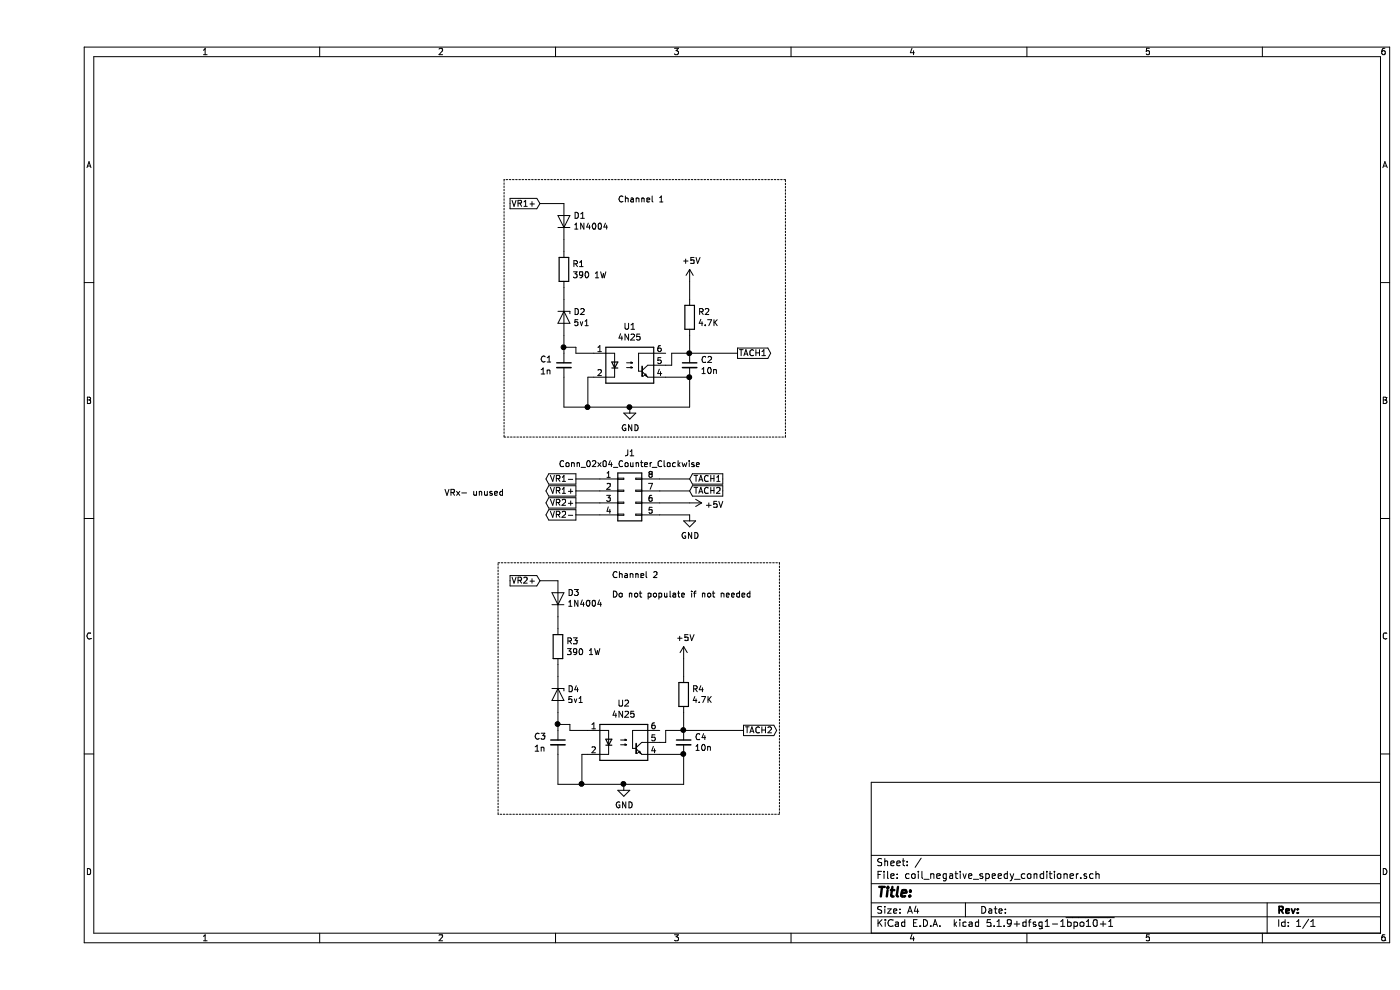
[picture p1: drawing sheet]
EESchema Schematic File Version 4
EELAYER 30 0
EELAYER END
$Descr A4 11693 8268
encoding utf-8
Sheet 1 1
Title ""
Date ""
Rev ""
Comp ""
Comment1 ""
Comment2 ""
Comment3 ""
Comment4 ""
$EndDescr
$Comp
L Isolator:4N25 U1
U 1 1
P 4950 3050
F 0 "U1" H 4950 3375 50  0000 C CNN
F 1 "4N25" H 4950 3284 50  0000 C CNN
F 2 "Package_DIP:DIP-6_W7.62mm" H 4750 2850 50  0001 L CIN
F 3 "https://www.vishay.com/docs/83725/4n25.pdf" H 4950 3050 50  0001 L CNN
	1    4950 3050
	1    0    0    -1  
$EndComp
$Comp
L Device:C_Small C1
U 1 1
P 4400 3050
F 0 "C1" H 4200 3100 50  0000 L CNN
F 1 "1n" H 4200 3000 50  0000 L CNN
F 2 "Capacitor_THT:C_Disc_D4.7mm_W2.5mm_P5.00mm" H 4400 3050 50  0001 C CNN
F 3 "~" H 4400 3050 50  0001 C CNN
	1    4400 3050
	1    0    0    -1  
$EndComp
$Comp
L Device:C_Small C2
U 1 1
P 5450 3050
F 0 "C2" H 5542 3096 50  0000 L CNN
F 1 "10n" H 5542 3005 50  0000 L CNN
F 2 "Capacitor_THT:C_Disc_D5.0mm_W2.5mm_P2.50mm" H 5450 3050 50  0001 C CNN
F 3 "~" H 5450 3050 50  0001 C CNN
	1    5450 3050
	1    0    0    -1  
$EndComp
$Comp
L Device:R R1
U 1 1
P 4400 2250
F 0 "R1" H 4470 2296 50  0000 L CNN
F 1 "390 1W" H 4470 2205 50  0000 L CNN
F 2 "Resistor_THT:R_Axial_DIN0414_L11.9mm_D4.5mm_P15.24mm_Horizontal" V 4330 2250 50  0001 C CNN
F 3 "~" H 4400 2250 50  0001 C CNN
	1    4400 2250
	1    0    0    -1  
$EndComp
$Comp
L Device:R R2
U 1 1
P 5450 2650
F 0 "R2" H 5520 2696 50  0000 L CNN
F 1 "4.7K " H 5520 2605 50  0000 L CNN
F 2 "Resistor_THT:R_Axial_DIN0207_L6.3mm_D2.5mm_P2.54mm_Vertical" V 5380 2650 50  0001 C CNN
F 3 "~" H 5450 2650 50  0001 C CNN
	1    5450 2650
	1    0    0    -1  
$EndComp
$Comp
L Device:D_Zener D2
U 1 1
P 4400 2650
F 0 "D2" V 4354 2729 50  0000 L CNN
F 1 "5v1" V 4445 2729 50  0000 L CNN
F 2 "Diode_THT:D_DO-35_SOD27_P2.54mm_Vertical_AnodeUp" H 4400 2650 50  0001 C CNN
F 3 "~" H 4400 2650 50  0001 C CNN
	1    4400 2650
	0    1    1    0   
$EndComp
$Comp
L Device:D D1
U 1 1
P 4400 1850
F 0 "D1" V 4446 1771 50  0000 R CNN
F 1 "1N4004" V 4355 1771 50  0000 R CNN
F 2 "Diode_THT:D_DO-35_SOD27_P2.54mm_Vertical_AnodeUp" H 4400 1850 50  0001 C CNN
F 3 "~" H 4400 1850 50  0001 C CNN
	1    4400 1850
	0    -1   -1   0   
$EndComp
$Comp
L Connector_Generic:Conn_02x04_Counter_Clockwise J1
U 1 1
P 4900 4100
F 0 "J1" H 4950 4417 50  0000 C CNN
F 1 "Conn_02x04_Counter_Clockwise" H 4950 4326 50  0000 C CNN
F 2 "Package_DIP:DIP-8_W7.62mm_LongPads" H 4900 4100 50  0001 C CNN
F 3 "~" H 4900 4100 50  0001 C CNN
	1    4900 4100
	1    0    0    -1  
$EndComp
$Comp
L power:GND #PWR0101
U 1 1
P 4950 3400
F 0 "#PWR0101" H 4950 3150 50  0001 C CNN
F 1 "GND" H 4955 3227 50  0000 C CNN
F 2 "" H 4950 3400 50  0001 C CNN
F 3 "" H 4950 3400 50  0001 C CNN
	1    4950 3400
	1    0    0    -1  
$EndComp
$Comp
L power:+5V #PWR0102
U 1 1
P 5450 2350
F 0 "#PWR0102" H 5450 2200 50  0001 C CNN
F 1 "+5V" H 5465 2523 50  0000 C CNN
F 2 "" H 5450 2350 50  0001 C CNN
F 3 "" H 5450 2350 50  0001 C CNN
	1    5450 2350
	1    0    0    -1  
$EndComp
Wire Wire Line
	4400 2100 4400 2000
Wire Wire Line
	4400 2400 4400 2500
Wire Wire Line
	4400 2800 4400 2900
Wire Wire Line
	4400 3150 4400 3400
Wire Wire Line
	4400 3400 4600 3400
Wire Wire Line
	4650 3150 4600 3150
Wire Wire Line
	4600 3150 4600 3400
Connection ~ 4600 3400
Wire Wire Line
	4600 3400 4950 3400
Wire Wire Line
	4650 2950 4500 2950
Wire Wire Line
	4500 2950 4500 2900
Wire Wire Line
	4500 2900 4400 2900
Connection ~ 4400 2900
Wire Wire Line
	4400 2900 4400 2950
Wire Wire Line
	5450 2350 5450 2500
Wire Wire Line
	5450 2800 5450 2950
Wire Wire Line
	5250 3050 5300 3050
Wire Wire Line
	5300 3050 5300 2950
Wire Wire Line
	5300 2950 5450 2950
Connection ~ 5450 2950
Wire Wire Line
	5250 3150 5450 3150
Wire Wire Line
	5450 3150 5450 3400
Wire Wire Line
	5450 3400 4950 3400
Connection ~ 5450 3150
Connection ~ 4950 3400
$Comp
L Isolator:4N25 U2
U 1 1
P 4900 6200
F 0 "U2" H 4900 6525 50  0000 C CNN
F 1 "4N25" H 4900 6434 50  0000 C CNN
F 2 "Package_DIP:DIP-6_W7.62mm" H 4700 6000 50  0001 L CIN
F 3 "https://www.vishay.com/docs/83725/4n25.pdf" H 4900 6200 50  0001 L CNN
	1    4900 6200
	1    0    0    -1  
$EndComp
$Comp
L Device:C_Small C3
U 1 1
P 4350 6200
F 0 "C3" H 4150 6250 50  0000 L CNN
F 1 "1n" H 4150 6150 50  0000 L CNN
F 2 "Capacitor_THT:C_Disc_D4.7mm_W2.5mm_P5.00mm" H 4350 6200 50  0001 C CNN
F 3 "~" H 4350 6200 50  0001 C CNN
	1    4350 6200
	1    0    0    -1  
$EndComp
$Comp
L Device:C_Small C4
U 1 1
P 5400 6200
F 0 "C4" H 5492 6246 50  0000 L CNN
F 1 "10n" H 5492 6155 50  0000 L CNN
F 2 "Capacitor_THT:C_Disc_D5.0mm_W2.5mm_P2.50mm" H 5400 6200 50  0001 C CNN
F 3 "~" H 5400 6200 50  0001 C CNN
	1    5400 6200
	1    0    0    -1  
$EndComp
$Comp
L Device:R R3
U 1 1
P 4350 5400
F 0 "R3" H 4420 5446 50  0000 L CNN
F 1 "390 1W" H 4420 5355 50  0000 L CNN
F 2 "Resistor_THT:R_Axial_DIN0414_L11.9mm_D4.5mm_P15.24mm_Horizontal" V 4280 5400 50  0001 C CNN
F 3 "~" H 4350 5400 50  0001 C CNN
	1    4350 5400
	1    0    0    -1  
$EndComp
$Comp
L Device:R R4
U 1 1
P 5400 5800
F 0 "R4" H 5470 5846 50  0000 L CNN
F 1 "4.7K " H 5470 5755 50  0000 L CNN
F 2 "Resistor_THT:R_Axial_DIN0207_L6.3mm_D2.5mm_P2.54mm_Vertical" V 5330 5800 50  0001 C CNN
F 3 "~" H 5400 5800 50  0001 C CNN
	1    5400 5800
	1    0    0    -1  
$EndComp
$Comp
L Device:D_Zener D4
U 1 1
P 4350 5800
F 0 "D4" V 4304 5879 50  0000 L CNN
F 1 "5v1" V 4395 5879 50  0000 L CNN
F 2 "Diode_THT:D_DO-35_SOD27_P2.54mm_Vertical_AnodeUp" H 4350 5800 50  0001 C CNN
F 3 "~" H 4350 5800 50  0001 C CNN
	1    4350 5800
	0    1    1    0   
$EndComp
$Comp
L Device:D D3
U 1 1
P 4350 5000
F 0 "D3" V 4396 4921 50  0000 R CNN
F 1 "1N4004" V 4305 4921 50  0000 R CNN
F 2 "Diode_THT:D_DO-35_SOD27_P2.54mm_Vertical_AnodeUp" H 4350 5000 50  0001 C CNN
F 3 "~" H 4350 5000 50  0001 C CNN
	1    4350 5000
	0    -1   -1   0   
$EndComp
$Comp
L power:GND #PWR0103
U 1 1
P 4900 6550
F 0 "#PWR0103" H 4900 6300 50  0001 C CNN
F 1 "GND" H 4905 6377 50  0000 C CNN
F 2 "" H 4900 6550 50  0001 C CNN
F 3 "" H 4900 6550 50  0001 C CNN
	1    4900 6550
	1    0    0    -1  
$EndComp
$Comp
L power:+5V #PWR0104
U 1 1
P 5400 5500
F 0 "#PWR0104" H 5400 5350 50  0001 C CNN
F 1 "+5V" H 5415 5673 50  0000 C CNN
F 2 "" H 5400 5500 50  0001 C CNN
F 3 "" H 5400 5500 50  0001 C CNN
	1    5400 5500
	1    0    0    -1  
$EndComp
Wire Wire Line
	4350 5250 4350 5150
Wire Wire Line
	4350 5550 4350 5650
Wire Wire Line
	4350 5950 4350 6050
Wire Wire Line
	4350 6300 4350 6550
Wire Wire Line
	4350 6550 4550 6550
Wire Wire Line
	4600 6300 4550 6300
Wire Wire Line
	4550 6300 4550 6550
Connection ~ 4550 6550
Wire Wire Line
	4550 6550 4900 6550
Wire Wire Line
	4600 6100 4450 6100
Wire Wire Line
	4450 6100 4450 6050
Wire Wire Line
	4450 6050 4350 6050
Connection ~ 4350 6050
Wire Wire Line
	4350 6050 4350 6100
Wire Wire Line
	5400 5500 5400 5650
Wire Wire Line
	5400 5950 5400 6100
Wire Wire Line
	5200 6200 5250 6200
Wire Wire Line
	5250 6200 5250 6100
Wire Wire Line
	5250 6100 5400 6100
Connection ~ 5400 6100
Wire Wire Line
	5200 6300 5400 6300
Wire Wire Line
	5400 6300 5400 6550
Wire Wire Line
	5400 6550 4900 6550
Connection ~ 5400 6300
Connection ~ 4900 6550
Text GLabel 4500 4000 0    50   Output ~ 0
VR1-
Text GLabel 4500 4200 0    50   Output ~ 0
VR2+
Text GLabel 4500 4100 0    50   Output ~ 0
VR1+
Text GLabel 4500 4300 0    50   Output ~ 0
VR2-
Text GLabel 5450 4000 2    50   Input ~ 0
TACH1
Text GLabel 5450 4100 2    50   Input ~ 0
TACH2
Wire Wire Line
	4500 4000 4700 4000
Wire Wire Line
	4500 4100 4700 4100
Wire Wire Line
	4500 4200 4700 4200
Wire Wire Line
	4500 4300 4700 4300
Wire Wire Line
	5200 4000 5450 4000
Wire Wire Line
	5200 4100 5450 4100
$Comp
L power:+5V #PWR0105
U 1 1
P 5450 4200
F 0 "#PWR0105" H 5450 4050 50  0001 C CNN
F 1 "+5V" V 5465 4328 50  0000 L CNN
F 2 "" H 5450 4200 50  0001 C CNN
F 3 "" H 5450 4200 50  0001 C CNN
	1    5450 4200
	0    1    1    0   
$EndComp
$Comp
L power:GND #PWR0106
U 1 1
P 5450 4300
F 0 "#PWR0106" H 5450 4050 50  0001 C CNN
F 1 "GND" H 5455 4127 50  0000 C CNN
F 2 "" H 5450 4300 50  0001 C CNN
F 3 "" H 5450 4300 50  0001 C CNN
	1    5450 4300
	1    0    0    -1  
$EndComp
Wire Wire Line
	5200 4200 5450 4200
Wire Wire Line
	5200 4300 5450 4300
Text GLabel 4200 1700 0    50   Input ~ 0
VR1+
Text GLabel 5900 6100 2    50   Output ~ 0
TACH2
Text GLabel 5850 2950 2    50   Output ~ 0
TACH1
Text GLabel 4200 4850 0    50   Input ~ 0
VR2+
Wire Wire Line
	4200 4850 4350 4850
Wire Wire Line
	5900 6100 5400 6100
Wire Wire Line
	5850 2950 5450 2950
Wire Wire Line
	4200 1700 4400 1700
Wire Notes Line
	3900 1500 3900 3650
Wire Notes Line
	3900 3650 6250 3650
Wire Notes Line
	6250 3650 6250 1500
Wire Notes Line
	6250 1500 3900 1500
Wire Notes Line
	3850 4700 6200 4700
Wire Notes Line
	6200 4700 6200 6800
Wire Notes Line
	6200 6800 3850 6800
Wire Notes Line
	3850 6800 3850 4700
Text Notes 4850 1700 0    50   ~ 0
Channel 1 
Text Notes 4800 5000 0    50   ~ 0
Channel 2\n\nDo not populate if not needed\n
Text Notes 3400 4150 0    50   ~ 0
VRx- unused\n
$EndSCHEMATC
